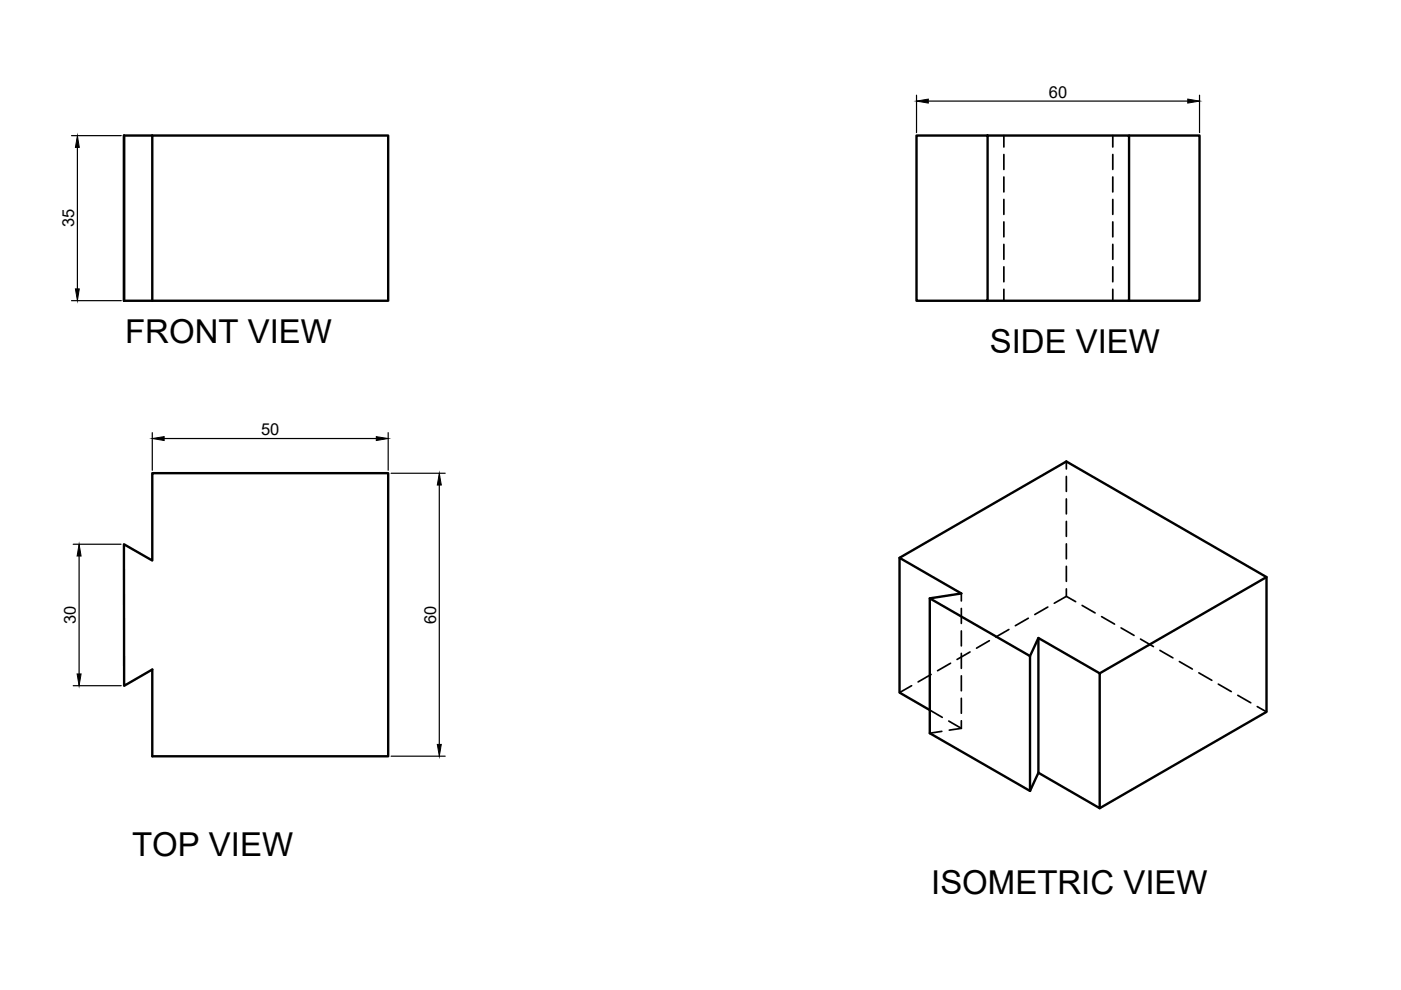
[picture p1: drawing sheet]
<svg xmlns="http://www.w3.org/2000/svg" width="297mm" height="210mm" viewBox="0 0 297 210" stroke-linecap="round" stroke-linejoin="round" font-family="sans-serif">
<!-- layer: MD_Visible -->
<g fill="none" stroke="#000" stroke-width=".51">
<path d="M26.3 28.7h6M32.3 28.7h50v35.1h-50M32.3 28.7v35.1M194.3 28.7h15.1v35.1h-15.1zM209.4 28.7h30v35.1h-30M239.4 28.7h14.9v35.1h-14.9M26.3 63.8v-35.1v35.1h6M32.3 100.3h50v60.1h-50v-18.4l-6 3.4v-30l6 3.4zM190.7 118.3l35.4-20.5 42.4 24.6v28.5l-35.3 20.5M197.1 126.9l21.3 12.2v28.6M220.2 135.3l13 7.5v28.6l-13-7.6zM220.2 135.3l-1.8 3.8"/>
<path d="M268.5 122.4l-35.3 20.4M197.1 150.6l-6.4-3.8v-28.5l13.1 7.5-6.7 1.1v28.6l21.3 12.2 1.8-3.9"/>
</g>
<!-- layer: MD_Hidden -->
<g fill="none" stroke="#000" stroke-width=".36">
<path d="M212.8 28.7v2.5M212.8 32.8v3.1M212.8 37.5v3.2M235.9 28.7v2.5M235.9 32.8v3.1M235.9 37.5v3.2M212.8 42.3v3.2M212.8 47v3.2M212.8 51.8v3.2M212.8 56.6v3.1M235.9 42.3v3.2M235.9 47v3.2"/>
<path d="M235.9 51.8v3.2M235.9 56.6v3.1M212.8 61.3v2.5M235.9 61.3v2.5M226.1 97.8v1.6M226.1 101v3.2M226.1 105.8v3.2M226.1 110.5v3.2M226.1 115.3v3.2M203.8 125.8v1.6M203.8 129v3.2M203.8 133.8v3.1"/>
<path d="M203.8 138.5v3.2M205.7 138.2l-2.8 1.6M209.8 135.8l-2.8 1.6M213.9 133.5l-2.8 1.6M218 131.1l-2.7 1.6M222.2 128.7l-2.8 1.6M226.1 126.4l-2.6 1.5M226.1 120.1v3.2M226.1 124.9v1.5M226.1 126.4l2 1.2M229.4 128.4l2.8 1.6M233.6 130.7l2.7 1.6"/>
<path d="M237.7 133.1l2.7 1.6M241.8 135.5l2.7 1.6M245.9 137.9l2.8 1.6M193.3 145.4l-2.6 1.4M197.1 150.6l2.7 1.5M197.4 143l-2.7 1.6M199.7 155.1l-2.6 .4M201.2 152.9l2.6 1.5M201.5 140.6l-2.7 1.6M203.8 143.3v3.2M203.8 148.1v3.1M203.8 152.8v1.6"/>
<path d="M203.8 154.4l-2.5 .4M250 140.3l2.8 1.6M254.2 142.7l2.7 1.5M258.3 145l2.8 1.6M262.4 147.4l2.8 1.6M266.6 149.8l1.9 1.1"/>
</g>
<!-- layer: 0 -->
<g fill="none" stroke="#000" stroke-width=".25">
<path d="M15.2 28.8h10.5M16.4 31.3v29.9M194.3 20.2v7.9M196.8 21.4h55M254.3 20.2v7.9M15.2 63.7h10.5M32.3 91.7v8M34.8 93h45M82.3 91.7v8M15.5 115.4h10.2M16.8 117.9v25M82.9 100.3h11.5"/>
<path d="M93.1 102.8v55M15.5 145.4h10.2M82.9 160.3h11.5"/>
</g>
<path d="M16.4 28.8l.4 2.5h-.8zM194.3 21.4l2.5-.4v.9zM251.8 21l2.5 .4-2.5 .5zM16 61.2h.8l-.4 2.5zM32.3 93l2.5-.4v.8zM79.8 92.6l2.5 .4-2.5 .4zM16.8 115.4l.4 2.5h-.9zM93.1 100.3l.5 2.5h-.9zM16.3 142.9h.9l-.4 2.5zM92.7 157.8h.9l-.5 2.5z" fill="#000" stroke="#000" stroke-width=".21"/>
<g font-size="7">
<text x="26.5" y="72.8">FRONT VIEW</text>
<text x="209.9" y="74.9">SIDE VIEW</text>
<text x="28" y="181.5">TOP VIEW</text>
<text x="197.4" y="189.6">ISOMETRIC VIEW</text>
</g>
<g font-size="3.5">
<text x="222.4" y="20.8">60</text>
<text x="15.7" y="48.2" transform="rotate(-90 15.7 48.2)">35</text>
<text x="55.4" y="92.3">50</text>
<text x="16.1" y="132.3" transform="rotate(-90 16.1 132.3)">30</text>
<text x="92.5" y="132.3" transform="rotate(-90 92.5 132.3)">60</text>
</g>
</svg>
